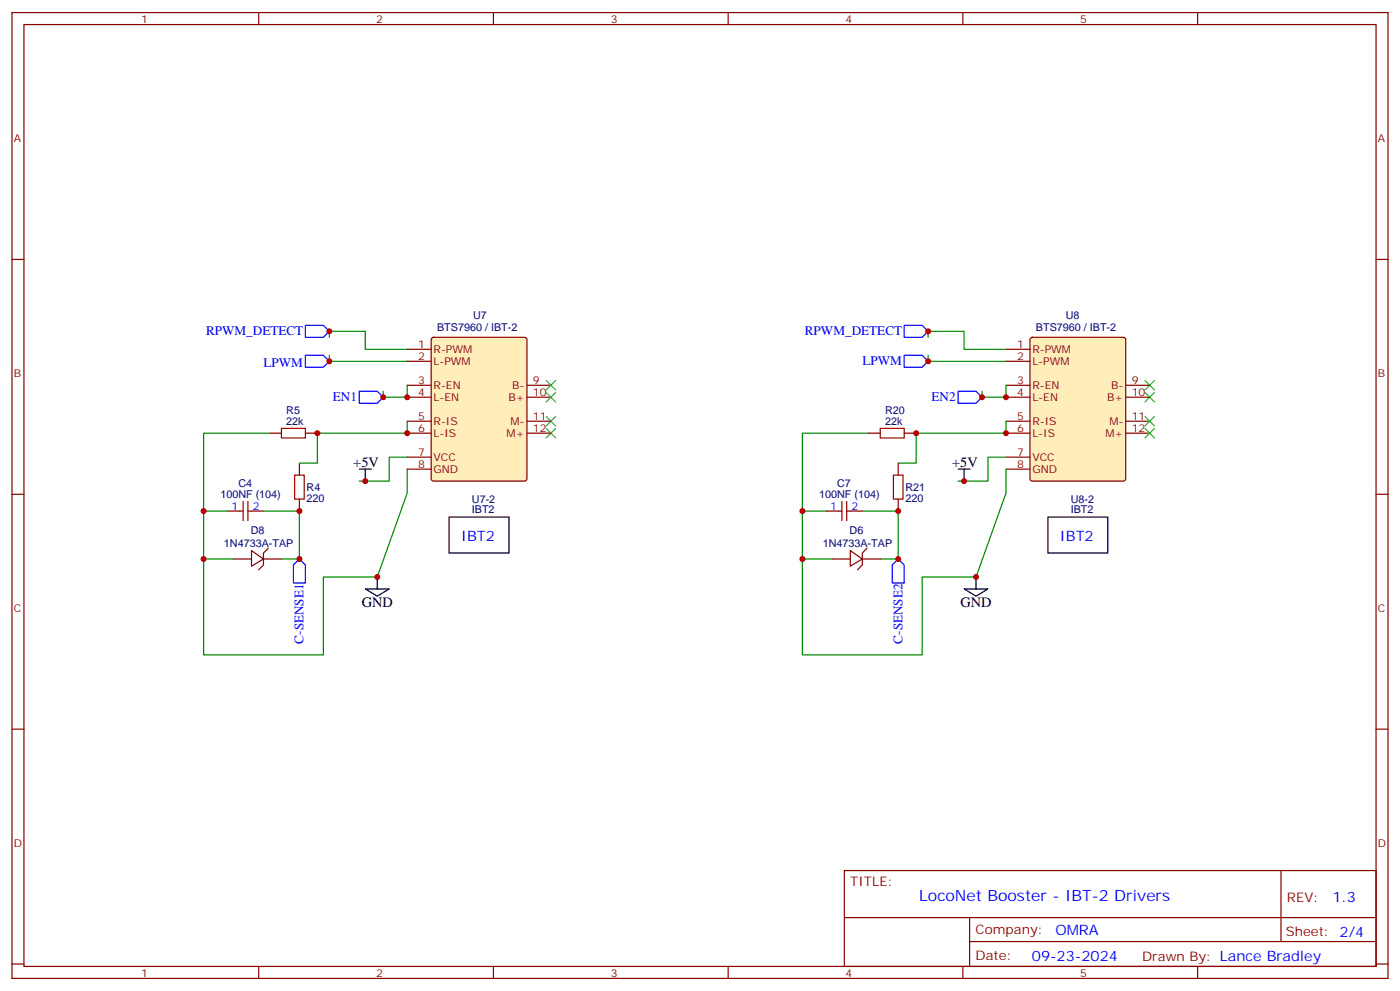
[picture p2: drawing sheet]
<svg xmlns="http://www.w3.org/2000/svg" width="412mm" height="292mm" viewBox="0 0 412 292" stroke-linecap="round" stroke-linejoin="round" font-family="sans-serif">
<g fill="none" stroke="#870000" stroke-width=".35">
<path d="M3.5 3.7h405.4v284.3h-405.4zM7.1 7.2h398.2v277.3h-398.2zM76.2 3.7v3.5M145.3 3.7v3.5M214.5 3.7v3.5M283.6 3.7v3.5M352.8 3.7v3.5M3.5 76.4h3.6M405.3 76.4h3.6M79.4 127.5h3.5M88.2 136.3v3.6M90 127.5h3.5"/>
<path d="M3.5 145.5h3.6M67 150.5h4.6M71.6 147.6v5.7M73 150.5h4.6M73 147.6v5.7M88.2 146.9v3.6M405.3 145.5h3.6M3.5 214.7h3.6M405.3 214.7h3.6M248.7 256.3h156.6v28.2h-156.6zM377.3 256.3v20.9M248.7 270.1h156.5"/>
<path d="M285.6 277.2h119.6M285.6 270.1v14.2M3.5 283.8h3.6M76.2 284.5v3.5M145.3 284.5v3.5M214.5 284.5v3.5M283.6 284.5v3.5M352.8 284.5v3.5M405.3 283.8h3.6"/>
</g>
<path d="M97 99.3v-1.8h10.6v5.3h12.3M97 104.6v1.8h22.9M119.9 113.4v3.5h-7v-1.7M79.4 127.5h-19.4v23h7M119.9 134.6h-5.2v7h-8.9M119.9 138.1v7.1l-8.8 24.7h-15.9v22.9h-35.2v-28.2M119.9 124v3.5h-26.4v8.8h-5.3M60 150.5v14.1h8.8M77.6 150.5h10.6v14.1h-5.3" fill="none" stroke="#008700" stroke-width=".35"/>
<path d="M90 95.8h5.2l1.8 1.7-1.8 1.8h-5.2zM90 104.6h5.2l1.8 1.8-1.8 1.7h-5.2zM105.8 115.2h5.3l1.8 1.7-1.8 1.8h-5.3zM86.4 166.3l1.8-1.7 1.8 1.7v5.3h-3.6z" fill="none" stroke="#00f" stroke-width=".35"/>
<path d="M105.8 138.1h3.6M107.6 138.1v3.5M107.6 173.4h7.1l-3.6 2.1zM111.1 169.9v3.5" fill="none" stroke="#000" stroke-width=".35"/>
<path d="M82.9 126.1h7.1v2.8h-7.1zM86.8 139.9h2.8v7h-2.8z" fill="none" stroke="#a10000" stroke-width=".35"/>
<path d="M160.9 122.6l2.8 2.8M160.9 126.1l2.8 2.8M163.7 122.6l-2.8 2.8M163.7 126.1l-2.8 2.8" fill="none" stroke="#3c3" stroke-width=".35"/>
<path d="M127.2 99.5l.5-.2h26.8l.7 .4v41.2l-.4 .7h-27.1l-.6-.4-.1-41.2z" fill="#ffedba" stroke="#870000" stroke-width=".35"/>
<path d="M119.9 102.8h7.1M119.9 106.4h7.1M119.9 113.4h7.1M119.9 116.9h7.1M155.2 113.4h7.1M155.2 116.9h7.1M119.9 124h7.1M119.9 127.5h7.1M119.9 134.6h7.1M119.9 138.1h7.1M155.2 124h7.1M155.2 127.5h7.1" fill="none" stroke="#870000" stroke-width=".35"/>
<path d="M160.9 112l2.8 2.8M160.9 115.5l2.8 2.9M163.7 112l-2.8 2.8M163.7 115.5l-2.8 2.9M337.3 115.5l2.8 2.9M337.3 112l2.8 2.8M340.1 115.5l-2.8 2.9M340.1 112l-2.8 2.8" fill="none" stroke="#3c3" stroke-width=".35"/>
<path d="M303.6 99.5l.5-.2h26.8l.7 .4v41.2l-.5 .7h-27l-.7-.4v-41.2z" fill="#ffedba" stroke="#870000" stroke-width=".35"/>
<g fill="none" stroke="#870000" stroke-width=".35">
<path d="M296.3 102.8h7.1M296.3 106.4h7.1M296.3 113.4h7.1M296.3 116.9h7.1M331.6 113.4h7.1M331.6 116.9h7.1M255.8 127.5h3.5M264.6 136.3v3.6M266.3 127.5h3.6M296.3 124h7.1M296.3 127.5h7.1M296.3 134.6h7.1"/>
<path d="M296.3 138.1h7.1M331.6 124h7.1M331.6 127.5h7.1M243.4 150.5h4.6M248 147.6v5.7M249.4 150.5h4.6M249.4 147.6v5.7M264.6 146.9v3.6M68.8 164.6h5.3M74.1 162.1l3.5 2.5-3.5 2.1zM77.6 164.6h5.3M79 161.4l-1.4 1.4v3.5l-1.4 1.4"/>
<path d="M245.2 164.6h5.3M250.5 162.1l3.5 2.5-3.5 2.1zM254 164.6h5.3M255.4 161.4l-1.4 1.4v3.5l-1.4 1.4"/>
</g>
<path d="M273.4 99.3v-1.8h10.6v5.3h12.3M273.4 104.6v1.8h22.9M296.3 113.4v3.5h-7v-1.7M255.8 127.5h-19.4v23h7M296.3 124v3.5h-26.4v8.8h-5.3M296.3 138.1v7.1l-8.8 24.7h-15.9v22.9h-35.2v-28.2M296.3 134.6h-5.3v7h-8.8M236.4 150.5v14.1h8.8M254 150.5h10.6v14.1h-5.3" fill="none" stroke="#008700" stroke-width=".35"/>
<path d="M337.3 126.1l2.8 2.8M337.3 122.6l2.8 2.8M340.1 126.1l-2.8 2.8M340.1 122.6l-2.8 2.8" fill="none" stroke="#3c3" stroke-width=".35"/>
<path d="M266.3 95.8h5.3l1.8 1.7-1.8 1.8h-5.3zM266.3 104.6h5.3l1.8 1.8-1.8 1.7h-5.3zM282.2 115.2h5.3l1.8 1.7-1.8 1.8h-5.3zM262.8 166.3l1.8-1.7 1.7 1.7v5.3h-3.5z" fill="none" stroke="#00f" stroke-width=".35"/>
<path d="M259.3 126.1h7v2.8h-7zM263.2 139.9h2.8v7h-2.8z" fill="none" stroke="#a10000" stroke-width=".35"/>
<path d="M282.2 138.1h3.6M284 138.1v3.5M132.3 152.2h17.6v10.6h-17.6zM308.7 152.2h17.6v10.6h-17.6zM284 173.4h7l-3.5 2.1zM287.5 169.9v3.5" fill="none" stroke="#000" stroke-width=".35"/>
<g fill="#c00">
<circle cx="119.9" cy="116.9" r=".88"/>
<circle cx="119.9" cy="127.5" r=".88"/>
<circle cx="88.2" cy="150.5" r=".88"/>
<circle cx="88.2" cy="164.6" r=".88"/>
<circle cx="97" cy="97.5" r=".88"/>
<circle cx="97" cy="106.4" r=".88"/>
<circle cx="112.9" cy="116.9" r=".88"/>
<circle cx="107.6" cy="141.6" r=".88"/>
<circle cx="60" cy="150.5" r=".88"/>
<circle cx="60" cy="164.6" r=".88"/>
<circle cx="111.1" cy="169.9" r=".88"/>
<circle cx="93.5" cy="127.5" r=".88"/>
<circle cx="269.9" cy="127.5" r=".88"/>
<circle cx="287.5" cy="169.9" r=".88"/>
<circle cx="236.4" cy="164.6" r=".88"/>
<circle cx="236.4" cy="150.5" r=".88"/>
<circle cx="284" cy="141.6" r=".88"/>
<circle cx="289.3" cy="116.9" r=".88"/>
<circle cx="273.4" cy="106.4" r=".88"/>
<circle cx="273.4" cy="97.5" r=".88"/>
<circle cx="264.6" cy="164.6" r=".88"/>
<circle cx="264.6" cy="150.5" r=".88"/>
<circle cx="296.3" cy="127.5" r=".88"/>
<circle cx="296.3" cy="116.9" r=".88"/>
</g>
<text font-size="4.6" fill="#00f" x="270.8" y="265.3">LocoNet Booster - IBT-2 Drivers</text>
<g font-size="4.2">
<text x="104.1" y="137.4">+5V</text>
<text x="280.5" y="137.4">+5V</text>
<text x="106.5" y="178.7">GND</text>
<text x="282.9" y="178.7">GND</text>
</g>
<g font-size="4.2" fill="#00f">
<text x="135.8" y="159.3">IBT2</text>
<text x="312.2" y="159.3">IBT2</text>
<text x="392.5" y="265.6">1.3</text>
<text x="310.9" y="275.1">OMRA</text>
<text x="304" y="282.9">09-23-2024</text>
</g>
<g font-size="3.9" fill="#00f">
<text x="60.7" y="98.8">RPWM_DETECT</text>
<text x="237.1" y="98.8">RPWM_DETECT</text>
<text x="254" y="107.6">LPWM</text>
<text x="77.6" y="108.1">LPWM</text>
<text x="98" y="118.2">EN1</text>
<text x="274.4" y="118.2">EN2</text>
<text x="89.5" y="189.5" transform="rotate(-90 89.5 189.5)">C-SENSE1</text>
<text x="265.8" y="189.5" transform="rotate(-90 265.8 189.5)">C-SENSE2</text>
</g>
<g font-size="3.9" fill="#800">
<text x="250.5" y="260.9">TITLE:</text>
<text x="379.1" y="265.6">REV:</text>
<text x="287.4" y="275.1">Company:</text>
<text x="378.7" y="275.7">Sheet: 2/4</text>
<text x="287.4" y="282.8">Date:</text>
<text x="336.4" y="282.8">Drawn By: Lance Bradley</text>
</g>
<g font-size="3.2" fill="#800">
<text x="41.6" y="6.7">1</text>
<text x="110.8" y="6.7">2</text>
<text x="179.9" y="6.7">3</text>
<text x="249.1" y="6.7">4</text>
<text x="318.2" y="6.7">5</text>
<text x="4.1" y="41.8">A</text>
<text x="405.9" y="41.8">A</text>
<text x="123.2" y="102.5">1</text>
<text x="123.2" y="106">2</text>
<text x="127.7" y="103.9">R-PWM</text>
<text x="127.7" y="107.4">L-PWM</text>
<text x="299.6" y="102.5">1</text>
<text x="299.6" y="106">2</text>
<text x="304.1" y="103.9">R-PWM</text>
<text x="304.1" y="107.4">L-PWM</text>
<text x="4.1" y="110.9">B</text>
<text x="123.2" y="113.1">3</text>
<text x="157" y="113.1">9</text>
<text x="299.6" y="113.1">3</text>
<text x="333.4" y="113.1">9</text>
<text x="405.9" y="110.9">B</text>
<text x="123.2" y="116.6">4</text>
<text x="127.7" y="114.5">R-EN</text>
<text x="127.7" y="118">L-EN</text>
<text x="149.7" y="118">B+</text>
<text x="150.9" y="114.5">B-</text>
<text x="157" y="116.6">10</text>
<text x="299.6" y="116.6">4</text>
<text x="304.1" y="114.5">R-EN</text>
<text x="304.1" y="118">L-EN</text>
<text x="326.1" y="118">B+</text>
<text x="327.3" y="114.5">B-</text>
<text x="333.4" y="116.6">10</text>
<text x="123.2" y="123.6">5</text>
<text x="127.7" y="125.1">R-IS</text>
<text x="150.4" y="125.1">M-</text>
<text x="157" y="123.6">11</text>
<text x="299.6" y="123.6">5</text>
<text x="304.1" y="125.1">R-IS</text>
<text x="326.8" y="125.1">M-</text>
<text x="333.4" y="123.6">11</text>
<text x="123.2" y="127.2">6</text>
<text x="127.7" y="128.6">L-IS</text>
<text x="149.2" y="128.6">M+</text>
<text x="157" y="127.2">12</text>
<text x="299.6" y="127.2">6</text>
<text x="304.1" y="128.6">L-IS</text>
<text x="325.6" y="128.6">M+</text>
<text x="333.4" y="127.2">12</text>
<text x="123.2" y="134.2">7</text>
<text x="123.2" y="137.8">8</text>
<text x="127.7" y="135.6">VCC</text>
<text x="299.6" y="134.2">7</text>
<text x="299.6" y="137.8">8</text>
<text x="304.1" y="135.6">VCC</text>
<text x="127.7" y="139.2">GND</text>
<text x="304.1" y="139.2">GND</text>
<text x="4.1" y="180.1">C</text>
<text x="405.9" y="180.1">C</text>
<text x="4.1" y="249.2">D</text>
<text x="405.9" y="249.2">D</text>
<text x="41.6" y="287.5">1</text>
<text x="110.8" y="287.5">2</text>
<text x="179.9" y="287.5">3</text>
<text x="249.1" y="287.5">4</text>
<text x="318.2" y="287.5">5</text>
</g>
<g font-size="3.2" fill="#000080">
<text x="139.3" y="94">U7</text>
<text x="314" y="94">U8</text>
<text x="128.8" y="97.5">BTS7960 / IBT-2</text>
<text x="305.2" y="97.5">BTS7960 / IBT-2</text>
<text x="84.3" y="125.1">22k</text>
<text x="84.3" y="121.9">R5</text>
<text x="260.7" y="125.1">22k</text>
<text x="260.7" y="121.9">R20</text>
<text x="70.2" y="143.4">C4</text>
<text x="246.6" y="143.4">C7</text>
<text x="64.9" y="146.6">100NF (104)</text>
<text x="90.3" y="147.7">220</text>
<text x="90.3" y="144.7">R4</text>
<text x="139" y="147.9">U7-2</text>
<text x="241.3" y="146.6">100NF (104)</text>
<text x="266.7" y="147.7">220</text>
<text x="266.7" y="144.7">R21</text>
<text x="315.4" y="147.9">U8-2</text>
<text x="139" y="151.2">IBT2</text>
<text x="315.4" y="151.2">IBT2</text>
<text x="66" y="161">1N4733A-TAP</text>
<text x="73.9" y="157.2">D8</text>
<text x="242.4" y="161">1N4733A-TAP</text>
<text x="250.3" y="157.2">D6</text>
</g>
<g font-size="3.2" fill="#00f">
<text x="68.2" y="150.1">1</text>
<text x="74.4" y="150.1">2</text>
<text x="244.6" y="150.1">1</text>
<text x="250.8" y="150.1">2</text>
</g>
</svg>
